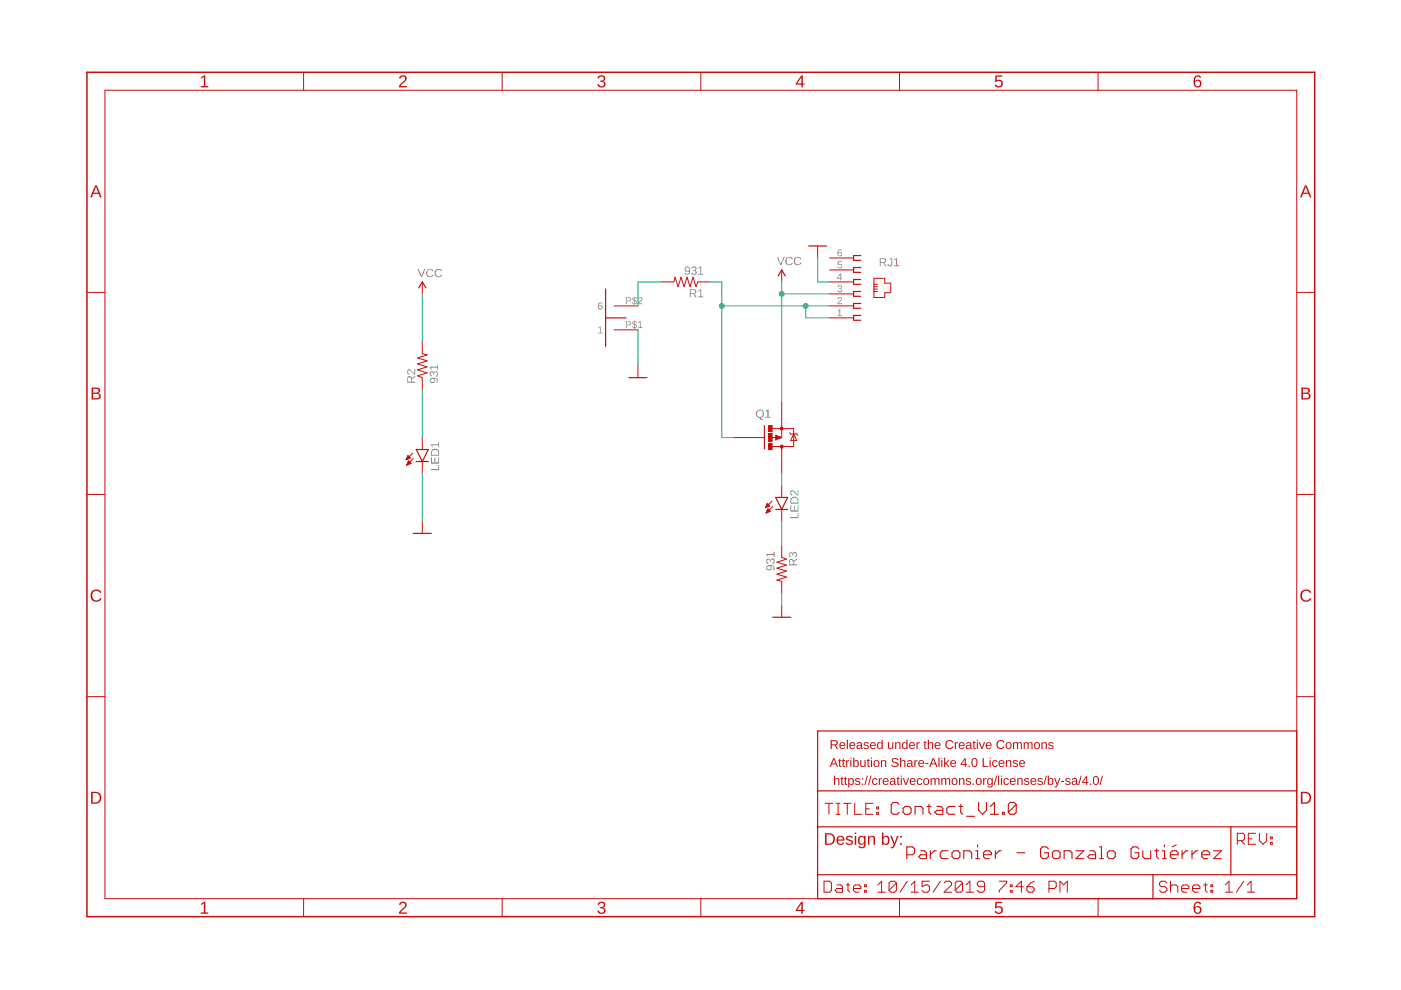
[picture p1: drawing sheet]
<?xml version="1.0" encoding="utf-8"?>
<!DOCTYPE eagle SYSTEM "eagle.dtd">
<!--
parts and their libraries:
SparkFun-Aesthetics: Licensing: Creative Commons ShareAlike 4.0 International - https://creativecommons.org/licenses/by-sa/4.0
-->
<eagle version="9.4.1">
<drawing>
<settings>
<setting alwaysvectorfont="no"/>
<setting keepoldvectorfont="yes"/>
<setting verticaltext="up"/>
</settings>
<grid distance="0.1" unitdist="inch" unit="inch" style="lines" multiple="1" display="no" altdistance="0.01" altunitdist="inch" altunit="inch"/>
<schematic xreflabel="%F%N/%S.%C%R" xrefpart="/%S.%C%R">
<fusionteam huburn="a.cGVyc29uYWw6dWUyYzkzNGM3" projecturn="a.cGVyc29uYWw6dWUyYzkzNGM3IzIwMTkwMjE1MTc2NjY5MDA2" folderUrn="urn:adsk.wipprod:fs.folder:co.PiGip1MxQa-Pb5E80TPzUg"  versionUrn="urn:adsk.wipprod:fs.file:vf.aEp2-_loT5WsXnuOEVshlw?version=2" camFileUrn="" camFileVersionUrn="" lastpublishedchangeguid="5f14d2d8-3977-c697-1834-72e25f35f371"/>
<libraries>
<library name="SparkFun">
<symbols>
<symbol name="GND">
<wire x1="-1.905" y1="0" x2="1.905" y2="0" width="0.254" layer="94"/>
<text x="-2.54" y="-2.54" size="1.778" layer="96">&gt;VALUE</text>
<pin name="GND" x="0" y="2.54" visible="off" length="short" direction="sup" rot="R270"/>
</symbol>
</symbols>
<devicesets>
<deviceset name="GND" prefix="GND">
<gates>
<gate name="1" symbol="GND" x="0" y="0"/>
</gates>
<devices>
<device name="">
<technologies>
<technology name=""/>
</technologies>
</device>
</devices>
</deviceset>
</devicesets>
</library>
<library name="SparkFun-Aesthetics">
<symbols>
<symbol name="DGND">
<wire x1="-1.905" y1="0" x2="1.905" y2="0" width="0.254" layer="94"/>
<text x="-2.54" y="-2.54" size="1.778" layer="96">&gt;VALUE</text>
<pin name="GND" x="0" y="2.54" visible="off" length="short" direction="sup" rot="R270"/>
</symbol>
<symbol name="VCC">
<wire x1="0.762" y1="1.27" x2="0" y2="2.54" width="0.254" layer="94"/>
<wire x1="0" y1="2.54" x2="-0.762" y2="1.27" width="0.254" layer="94"/>
<text x="-1.016" y="3.556" size="1.778" layer="96">&gt;VALUE</text>
<pin name="VCC" x="0" y="0" visible="off" length="short" direction="sup" rot="R90"/>
</symbol>
</symbols>
<devicesets>
<deviceset name="GND" prefix="GND">
<gates>
<gate name="1" symbol="DGND" x="0" y="0"/>
</gates>
<devices>
<device name="">
<technologies>
<technology name=""/>
</technologies>
</device>
</devices>
</deviceset>
<deviceset name="VCC" prefix="SUPPLY">
<gates>
<gate name="G$1" symbol="VCC" x="0" y="0"/>
</gates>
<devices>
<device name="">
<technologies>
<technology name=""/>
</technologies>
</device>
</devices>
</deviceset>
</devicesets>
</library>
<library name="615006138421">
<symbols>
<symbol name="615006138421" library_locally_modified="yes">
<text x="-1.27" y="12.7" size="1.778" layer="95" align="center-left">&gt;NAME</text>
<text x="-1.27" y="-5.08" size="1.778" layer="96" align="center-left">&gt;VALUE</text>
<pin name="1" x="-5.08" y="-2.54" visible="pad" length="middle" direction="in"/>
<pin name="3" x="-5.08" y="2.54" visible="pad" length="middle" direction="in"/>
<pin name="5" x="-5.08" y="7.62" visible="pad" length="middle" direction="in"/>
<pin name="2" x="-5.08" y="0" visible="pad" length="middle" direction="in"/>
<pin name="4" x="-5.08" y="5.08" visible="pad" length="middle" direction="in"/>
<pin name="6" x="-5.08" y="10.16" visible="pad" length="middle" direction="in"/>
<wire x1="1.524" y1="10.668" x2="0" y2="10.668" width="0.254" layer="94"/>
<wire x1="0" y1="10.668" x2="0" y2="9.652" width="0.254" layer="94"/>
<wire x1="0" y1="9.652" x2="1.524" y2="9.652" width="0.254" layer="94"/>
<wire x1="1.524" y1="8.128" x2="0" y2="8.128" width="0.254" layer="94"/>
<wire x1="0" y1="8.128" x2="0" y2="7.112" width="0.254" layer="94"/>
<wire x1="0" y1="7.112" x2="1.524" y2="7.112" width="0.254" layer="94"/>
<wire x1="1.524" y1="5.588" x2="0" y2="5.588" width="0.254" layer="94"/>
<wire x1="0" y1="5.588" x2="0" y2="4.572" width="0.254" layer="94"/>
<wire x1="0" y1="4.572" x2="1.524" y2="4.572" width="0.254" layer="94"/>
<wire x1="1.524" y1="3.048" x2="0" y2="3.048" width="0.254" layer="94"/>
<wire x1="0" y1="3.048" x2="0" y2="2.032" width="0.254" layer="94"/>
<wire x1="0" y1="2.032" x2="1.524" y2="2.032" width="0.254" layer="94"/>
<wire x1="4.318" y1="1.778" x2="6.604" y2="1.778" width="0.1998" layer="94"/>
<wire x1="6.604" y1="1.778" x2="6.604" y2="2.794" width="0.1998" layer="94"/>
<wire x1="6.604" y1="2.794" x2="7.874" y2="2.794" width="0.1998" layer="94"/>
<wire x1="7.874" y1="2.794" x2="7.874" y2="4.826" width="0.1998" layer="94"/>
<wire x1="7.874" y1="4.826" x2="6.604" y2="4.826" width="0.1998" layer="94"/>
<wire x1="6.604" y1="4.826" x2="6.604" y2="5.842" width="0.1998" layer="94"/>
<wire x1="6.604" y1="5.842" x2="4.318" y2="5.842" width="0.1998" layer="94"/>
<wire x1="4.318" y1="5.842" x2="4.318" y2="4.572" width="0.1998" layer="94"/>
<wire x1="4.318" y1="4.572" x2="4.318" y2="4.064" width="0.1998" layer="94"/>
<wire x1="4.318" y1="4.064" x2="4.318" y2="3.556" width="0.1998" layer="94"/>
<wire x1="4.318" y1="3.556" x2="4.318" y2="3.048" width="0.1998" layer="94"/>
<wire x1="4.318" y1="3.048" x2="4.318" y2="1.778" width="0.1998" layer="94"/>
<wire x1="4.318" y1="4.572" x2="5.08" y2="4.572" width="0.1998" layer="94"/>
<wire x1="4.318" y1="4.064" x2="5.08" y2="4.064" width="0.1998" layer="94"/>
<wire x1="4.318" y1="3.556" x2="5.08" y2="3.556" width="0.1998" layer="94"/>
<wire x1="4.318" y1="3.048" x2="5.08" y2="3.048" width="0.1998" layer="94"/>
<wire x1="1.524" y1="0.508" x2="0" y2="0.508" width="0.254" layer="94"/>
<wire x1="0" y1="0.508" x2="0" y2="-0.508" width="0.254" layer="94"/>
<wire x1="0" y1="-0.508" x2="1.524" y2="-0.508" width="0.254" layer="94"/>
<wire x1="1.524" y1="-2.032" x2="0" y2="-2.032" width="0.254" layer="94"/>
<wire x1="0" y1="-2.032" x2="0" y2="-3.048" width="0.254" layer="94"/>
<wire x1="0" y1="-3.048" x2="1.524" y2="-3.048" width="0.254" layer="94"/>
</symbol>
</symbols>
<devicesets>
<deviceset name="615006138421" prefix="J">
<gates>
<gate name="G$1" symbol="615006138421" x="0" y="0"/>
</gates>
<devices>
<device name="" package="615006138421">
<connects>
<connect gate="G$1" pin="1" pad="1"/>
<connect gate="G$1" pin="2" pad="2"/>
<connect gate="G$1" pin="3" pad="3"/>
<connect gate="G$1" pin="4" pad="4"/>
<connect gate="G$1" pin="5" pad="5"/>
<connect gate="G$1" pin="6" pad="6"/>
</connects>
<package3dinstances>
<package3dinstance package3d_urn="urn:adsk.eagle:package:8853616/5"/>
</package3dinstances>
<technologies>
<technology name="">
<attribute name="3D_PACKAGE" value="" constant="no"/>
<attribute name="ALLIED_NUMBER" value="" constant="no"/>
<attribute name="DESCRIPTION" value="HORIZONTAL PLASTIC 6P6C MODULAR JACK TAP UP" constant="no"/>
<attribute name="HEIGHT" value="mm" constant="no"/>
<attribute name="MANUFACTURER_NAME" value="W&amp;uuml;rth Elektronik" constant="no"/>
<attribute name="MANUFACTURER_PART_NUMBER" value="615006138421" constant="no"/>
<attribute name="OTHER_PART_NUMBER" value="" constant="no"/>
<attribute name="RS_PART_NUMBER" value="7350282" constant="no"/>
<attribute name="SUPPLIER_NAME" value="RS" constant="no"/>
</technology>
</technologies>
</device>
</devices>
</deviceset>
</devicesets>
</library>
<library name="Button">
<symbols>
<symbol name="PUSHBUTTON_RIGHT" library_locally_modified="yes">
<pin name="1" x="-2.54" y="-2.54" length="middle" rot="R90"/>
<pin name="6" x="2.54" y="-2.54" length="middle" rot="R90"/>
<wire x1="-6.096" y1="4.318" x2="0" y2="4.318" width="0.254" layer="94"/>
<wire x1="0" y1="4.318" x2="6.096" y2="4.318" width="0.254" layer="94"/>
<wire x1="0" y1="4.318" x2="0" y2="0" width="0.254" layer="94"/>
</symbol>
</symbols>
<devicesets>
<deviceset name="PUSHBUTTON_MOKO">
<gates>
<gate name="G$1" symbol="PUSHBUTTON_RIGHT" x="0" y="0"/>
</gates>
<devices>
<device name="" package="SUBSTITUTE_FSM104_RIGHT_ANGLE">
<connects>
<connect gate="G$1" pin="1" pad="P$1"/>
<connect gate="G$1" pin="6" pad="P$2"/>
</connects>
<package3dinstances>
<package3dinstance package3d_urn="urn:adsk.eagle:package:10016869/4"/>
</package3dinstances>
<technologies>
<technology name=""/>
</technologies>
</device>
</devices>
</deviceset>
</devicesets>
</library>
<library name="RU1C002ZPTCL">
<symbols>
<symbol name="RU1C002ZPTCL" library_locally_modified="yes">
<text x="-1.27" y="5.08" size="1.778" layer="95" align="center-left">&gt;NAME</text>
<text x="-1.27" y="-5.08" size="1.778" layer="96" align="center-left">&gt;VALUE</text>
<text x="8.89" y="3.556" size="0.8128" layer="93">D</text>
<text x="8.89" y="-4.064" size="0.8128" layer="93">S</text>
<text x="4.064" y="0.508" size="0.8128" layer="93">G</text>
<pin name="G" x="0" y="0" visible="off" length="middle"/>
<pin name="D" x="10.16" y="7.62" visible="off" length="middle" rot="R270"/>
<pin name="S" x="10.16" y="-7.62" visible="off" length="middle" rot="R90"/>
<wire x1="6.5024" y1="2.413" x2="6.5024" y2="-2.54" width="0.254" layer="94"/>
<wire x1="10.16" y1="0" x2="10.16" y2="-1.905" width="0.1524" layer="94"/>
<wire x1="8.128" y1="-1.905" x2="10.16" y2="-1.905" width="0.1524" layer="94"/>
<wire x1="8.1534" y1="1.905" x2="12.7" y2="1.905" width="0.1524" layer="94"/>
<wire x1="12.7" y1="-1.905" x2="10.16" y2="-1.905" width="0.1524" layer="94"/>
<wire x1="10.16" y1="-1.905" x2="10.16" y2="-2.54" width="0.1524" layer="94"/>
<wire x1="12.7" y1="-1.905" x2="12.7" y2="-0.762" width="0.1524" layer="94"/>
<wire x1="12.7" y1="-0.762" x2="12.7" y2="1.905" width="0.1524" layer="94"/>
<wire x1="12.7" y1="-0.762" x2="13.335" y2="0.635" width="0.1524" layer="94"/>
<wire x1="13.335" y1="0.635" x2="12.065" y2="0.635" width="0.1524" layer="94"/>
<wire x1="12.065" y1="0.635" x2="12.7" y2="-0.762" width="0.1524" layer="94"/>
<wire x1="13.335" y1="-0.762" x2="12.7" y2="-0.762" width="0.1524" layer="94"/>
<wire x1="12.7" y1="-0.762" x2="12.065" y2="-0.762" width="0.1524" layer="94"/>
<wire x1="12.065" y1="-0.762" x2="11.811" y2="-1.016" width="0.1524" layer="94"/>
<wire x1="13.335" y1="-0.762" x2="13.589" y2="-0.508" width="0.1524" layer="94"/>
<wire x1="10.16" y1="0" x2="8.89" y2="0.508" width="0.1524" layer="94"/>
<wire x1="8.89" y1="0.508" x2="8.89" y2="-0.508" width="0.1524" layer="94"/>
<wire x1="8.89" y1="-0.508" x2="10.16" y2="0" width="0.1524" layer="94"/>
<wire x1="9.017" y1="0" x2="8.128" y2="0" width="0.1524" layer="94"/>
<wire x1="9.017" y1="-0.254" x2="9.906" y2="0" width="0.3048" layer="94"/>
<wire x1="9.906" y1="0" x2="9.017" y2="0.254" width="0.3048" layer="94"/>
<wire x1="9.017" y1="0.254" x2="9.017" y2="0" width="0.3048" layer="94"/>
<wire x1="9.017" y1="0" x2="9.271" y2="0" width="0.3048" layer="94"/>
<wire x1="6.35" y1="0" x2="5.08" y2="0" width="0.1524" layer="94"/>
<wire x1="10.16" y1="2.032" x2="10.16" y2="2.54" width="0.254" layer="94"/>
<circle x="10.16" y="-1.905" radius="0.127" width="0.4064" layer="94"/>
<circle x="10.16" y="1.905" radius="0.127" width="0.4064" layer="94"/>
<rectangle x1="7.366" y1="-2.54" x2="8.128" y2="-1.27" layer="94"/>
<rectangle x1="7.366" y1="1.27" x2="8.128" y2="2.54" layer="94"/>
<rectangle x1="7.366" y1="-0.889" x2="8.128" y2="0.889" layer="94"/>
</symbol>
</symbols>
<devicesets>
<deviceset name="RU1C002ZPTCL" locally_modified="yes" prefix="Q" library_locally_modified="yes">
<gates>
<gate name="G$1" symbol="RU1C002ZPTCL" x="0" y="0"/>
</gates>
<devices>
<device name="" package="SOTFL65P210X105-3N">
<connects>
<connect gate="G$1" pin="D" pad="3"/>
<connect gate="G$1" pin="G" pad="1"/>
<connect gate="G$1" pin="S" pad="2"/>
</connects>
<package3dinstances>
<package3dinstance package3d_urn="urn:adsk.eagle:package:8914148/2"/>
</package3dinstances>
<technologies>
<technology name="">
<attribute name="ARROW_PART_NUMBER" value="RU1C002ZPTCL" constant="no"/>
<attribute name="ARROW_PRICE/STOCK" value="" constant="no"/>
<attribute name="DESCRIPTION" value="ROHM - RU1C002ZPTCL - MOSFET, P-CH, -20V, -0.2A, SOT-323FL" constant="no"/>
<attribute name="HEIGHT" value="1.05mm" constant="no"/>
<attribute name="MANUFACTURER_NAME" value="ROHM Semiconductor" constant="no"/>
<attribute name="MANUFACTURER_PART_NUMBER" value="RU1C002ZPTCL" constant="no"/>
<attribute name="RS_PART_NUMBER" value="" constant="no"/>
<attribute name="RS_PRICE/STOCK" value="" constant="no"/>
</technology>
</technologies>
</device>
</devices>
</deviceset>
</devicesets>
</library>
<library name="Perfect_0402">
<symbols>
<symbol name="RESISTOR" library_locally_modified="yes">
<wire x1="2.54" y1="0" x2="2.921" y2="1.016" width="0.1524" layer="94"/>
<wire x1="2.921" y1="1.016" x2="3.556" y2="-1.016" width="0.1524" layer="94"/>
<wire x1="3.556" y1="-1.016" x2="4.191" y2="1.016" width="0.1524" layer="94"/>
<wire x1="4.191" y1="1.016" x2="4.826" y2="-1.016" width="0.1524" layer="94"/>
<wire x1="4.826" y1="-1.016" x2="5.461" y2="1.016" width="0.1524" layer="94"/>
<wire x1="5.461" y1="1.016" x2="6.096" y2="-1.016" width="0.1524" layer="94"/>
<wire x1="6.096" y1="-1.016" x2="6.731" y2="1.016" width="0.1524" layer="94"/>
<wire x1="6.731" y1="1.016" x2="7.366" y2="-1.016" width="0.1524" layer="94"/>
<wire x1="7.366" y1="-1.016" x2="7.62" y2="0" width="0.1524" layer="94"/>
<text x="1.27" y="1.4986" size="1.778" layer="95">&gt;NAME</text>
<text x="1.27" y="-3.302" size="1.778" layer="96">&gt;VALUE</text>
<pin name="2" x="10.16" y="0" visible="off" length="short" direction="pas" swaplevel="1" rot="R180"/>
<pin name="1" x="0" y="0" visible="off" length="short" direction="pas" swaplevel="1"/>
</symbol>
</symbols>
<devicesets>
<deviceset name="RES_0402" library_locally_modified="yes">
<gates>
<gate name="G$1" symbol="RESISTOR" x="-5.08" y="0"/>
</gates>
<devices>
<device name="" package="RESC1005X35">
<connects>
<connect gate="G$1" pin="1" pad="1"/>
<connect gate="G$1" pin="2" pad="2"/>
</connects>
<package3dinstances>
<package3dinstance package3d_urn="urn:adsk.eagle:package:8884249/2"/>
</package3dinstances>
<technologies>
<technology name=""/>
</technologies>
</device>
</devices>
</deviceset>
</devicesets>
</library>
<library name="SparkFun-LED">
<symbols>
<symbol name="LED" library_locally_modified="yes">
<wire x1="1.27" y1="0" x2="0" y2="-2.54" width="0.254" layer="94"/>
<wire x1="0" y1="-2.54" x2="-1.27" y2="0" width="0.254" layer="94"/>
<wire x1="1.27" y1="-2.54" x2="0" y2="-2.54" width="0.254" layer="94"/>
<wire x1="0" y1="-2.54" x2="-1.27" y2="-2.54" width="0.254" layer="94"/>
<wire x1="1.27" y1="0" x2="0" y2="0" width="0.254" layer="94"/>
<wire x1="0" y1="0" x2="-1.27" y2="0" width="0.254" layer="94"/>
<wire x1="-2.032" y1="-0.762" x2="-3.429" y2="-2.159" width="0.1524" layer="94"/>
<wire x1="-1.905" y1="-1.905" x2="-3.302" y2="-3.302" width="0.1524" layer="94"/>
<text x="3.556" y="-4.572" size="1.778" layer="95" rot="R90">&gt;NAME</text>
<text x="5.715" y="-4.572" size="1.778" layer="96" rot="R90">&gt;VALUE</text>
<pin name="C" x="0" y="-5.08" visible="off" length="short" direction="pas" rot="R90"/>
<pin name="A" x="0" y="2.54" visible="off" length="short" direction="pas" rot="R270"/>
<polygon width="0.1524" layer="94">
<vertex x="-3.429" y="-2.159"/>
<vertex x="-3.048" y="-1.27"/>
<vertex x="-2.54" y="-1.778"/>
</polygon>
<polygon width="0.1524" layer="94">
<vertex x="-3.302" y="-3.302"/>
<vertex x="-2.921" y="-2.413"/>
<vertex x="-2.413" y="-2.921"/>
</polygon>
</symbol>
</symbols>
<devicesets>
<deviceset name="LED" locally_modified="yes" prefix="D" uservalue="yes" library_locally_modified="yes">
<gates>
<gate name="G$1" symbol="LED" x="0" y="0"/>
</gates>
<devices>
<device name="5MM" package="LED5MM">
<connects>
<connect gate="G$1" pin="A" pad="A"/>
<connect gate="G$1" pin="C" pad="K"/>
</connects>
<package3dinstances>
<package3dinstance package3d_urn="urn:adsk.eagle:package:8915060/1"/>
</package3dinstances>
<technologies>
<technology name=""/>
</technologies>
</device>
<device name="3MM" package="LED3MM">
<connects>
<connect gate="G$1" pin="A" pad="A"/>
<connect gate="G$1" pin="C" pad="K"/>
</connects>
<package3dinstances>
<package3dinstance package3d_urn="urn:adsk.eagle:package:8915059/1"/>
</package3dinstances>
<technologies>
<technology name="">
<attribute name="PROD_ID" value="DIO-08794" constant="no"/>
</technology>
</technologies>
</device>
<device name="1206" package="LED-1206">
<connects>
<connect gate="G$1" pin="A" pad="A"/>
<connect gate="G$1" pin="C" pad="C"/>
</connects>
<package3dinstances>
<package3dinstance package3d_urn="urn:adsk.eagle:package:8915058/1"/>
</package3dinstances>
<technologies>
<technology name=""/>
</technologies>
</device>
<device name="0603" package="LED-0603">
<connects>
<connect gate="G$1" pin="A" pad="A"/>
<connect gate="G$1" pin="C" pad="C"/>
</connects>
<package3dinstances>
<package3dinstance package3d_urn="urn:adsk.eagle:package:8915057/2"/>
</package3dinstances>
<technologies>
<technology name=""/>
</technologies>
</device>
<device name="10MM" package="LED10MM">
<connects>
<connect gate="G$1" pin="A" pad="A"/>
<connect gate="G$1" pin="C" pad="C"/>
</connects>
<package3dinstances>
<package3dinstance package3d_urn="urn:adsk.eagle:package:8915056/1"/>
</package3dinstances>
<technologies>
<technology name=""/>
</technologies>
</device>
<device name="-FKIT-1206" package="FKIT-LED-1206">
<connects>
<connect gate="G$1" pin="A" pad="A"/>
<connect gate="G$1" pin="C" pad="C"/>
</connects>
<package3dinstances>
<package3dinstance package3d_urn="urn:adsk.eagle:package:8915055/1"/>
</package3dinstances>
<technologies>
<technology name=""/>
</technologies>
</device>
<device name="-3MM-NO_SILK" package="LED3MM-NS">
<connects>
<connect gate="G$1" pin="A" pad="A"/>
<connect gate="G$1" pin="C" pad="K"/>
</connects>
<package3dinstances>
<package3dinstance package3d_urn="urn:adsk.eagle:package:8915054/1"/>
</package3dinstances>
<technologies>
<technology name=""/>
</technologies>
</device>
<device name="5MM-KIT" package="LED5MM-KIT">
<connects>
<connect gate="G$1" pin="A" pad="A"/>
<connect gate="G$1" pin="C" pad="K"/>
</connects>
<package3dinstances>
<package3dinstance package3d_urn="urn:adsk.eagle:package:8915053/1"/>
</package3dinstances>
<technologies>
<technology name=""/>
</technologies>
</device>
<device name="1206-BOTTOM" package="LED-1206-BOTTOM">
<connects>
<connect gate="G$1" pin="A" pad="A"/>
<connect gate="G$1" pin="C" pad="C"/>
</connects>
<package3dinstances>
<package3dinstance package3d_urn="urn:adsk.eagle:package:8915041/1"/>
</package3dinstances>
<technologies>
<technology name=""/>
</technologies>
</device>
</devices>
</deviceset>
</devicesets>
</library>
<library name="MyFrames">
<symbols>
<symbol name="A4L-LOC">
<frame x1="0" y1="0" x2="260.35" y2="179.07" columns="6" rows="4" layer="94"/>
<wire x1="154.94" y1="3.81" x2="226.06" y2="3.81" width="0.254" layer="94"/>
<wire x1="256.54" y1="19.05" x2="242.57" y2="19.05" width="0.254" layer="94"/>
<wire x1="154.94" y1="3.81" x2="154.94" y2="8.89" width="0.254" layer="94"/>
<wire x1="154.94" y1="8.89" x2="226.06" y2="8.89" width="0.254" layer="94"/>
<wire x1="154.94" y1="8.89" x2="154.94" y2="19.05" width="0.254" layer="94"/>
<wire x1="256.54" y1="19.05" x2="256.54" y2="8.89" width="0.254" layer="94"/>
<wire x1="226.06" y1="8.89" x2="226.06" y2="3.81" width="0.254" layer="94"/>
<wire x1="226.06" y1="8.89" x2="242.57" y2="8.89" width="0.254" layer="94"/>
<wire x1="226.06" y1="3.81" x2="256.54" y2="3.81" width="0.254" layer="94"/>
<wire x1="242.57" y1="19.05" x2="242.57" y2="8.89" width="0.254" layer="94"/>
<wire x1="242.57" y1="19.05" x2="154.94" y2="19.05" width="0.254" layer="94"/>
<wire x1="242.57" y1="8.89" x2="256.54" y2="8.89" width="0.254" layer="94"/>
<wire x1="256.54" y1="8.89" x2="256.54" y2="3.81" width="0.254" layer="94"/>
<wire x1="154.94" y1="19.05" x2="154.94" y2="26.67" width="0.254" layer="94"/>
<wire x1="256.54" y1="39.37" x2="154.94" y2="39.37" width="0.254" layer="94"/>
<wire x1="256.54" y1="39.37" x2="256.54" y2="26.67" width="0.254" layer="94"/>
<wire x1="154.94" y1="26.67" x2="256.54" y2="26.67" width="0.254" layer="94"/>
<wire x1="154.94" y1="26.67" x2="154.94" y2="39.37" width="0.254" layer="94"/>
<wire x1="256.54" y1="26.67" x2="256.54" y2="19.05" width="0.254" layer="94"/>
<text x="156.21" y="5.08" size="2.54" layer="94" font="vector">Date:</text>
<text x="167.64" y="5.08" size="2.54" layer="94" font="vector">&gt;LAST_DATE_TIME</text>
<text x="227.33" y="5.08" size="2.54" layer="94" font="vector">Sheet:</text>
<text x="241.3" y="5.08" size="2.54" layer="94" font="vector">&gt;SHEET</text>
<text x="243.84" y="15.24" size="2.54" layer="94" font="vector">REV:</text>
<text x="156.464" y="21.59" size="2.54" layer="94" font="vector">TITLE:</text>
<text x="170.434" y="21.59" size="2.7432" layer="94" font="vector">&gt;DRAWING_NAME</text>
<text x="157.48" y="35.56" size="1.9304" layer="94">Released under the Creative Commons</text>
<text x="157.48" y="31.75" size="1.9304" layer="94">Attribution Share-Alike 4.0 License</text>
<text x="157.48" y="27.94" size="1.9304" layer="94"> https://creativecommons.org/licenses/by-sa/4.0/</text>
<text x="156.21" y="15.24" size="2.54" layer="94">Design by:</text>
<text x="173.736" y="12.192" size="2.7178" layer="94" font="vector">Parconier - Gonzalo Gutiérrez </text>
</symbol>
</symbols>
<devicesets>
<deviceset name="A4L-LOC" prefix="FRAME" uservalue="yes">
<gates>
<gate name="G$1" symbol="A4L-LOC" x="0" y="0"/>
</gates>
<devices>
<device name="">
<technologies>
<technology name=""/>
</technologies>
</device>
</devices>
</deviceset>
</devicesets>
</library>
</libraries>
<attributes>
</attributes>
<variantdefs>
</variantdefs>
<classes>
<class number="0" name="Default" width="0.2032" drill="0">
</class>
</classes>
<parts>
<part name="GND2" library="SparkFun-Aesthetics" deviceset="GND" device=""/>
<part name="GND4" library="SparkFun-Aesthetics" deviceset="GND" device=""/>
<part name="SUPPLY4" library="SparkFun-Aesthetics" deviceset="VCC" device=""/>
<part name="RJ1" library="615006138421" deviceset="615006138421" device="" package3d_urn="urn:adsk.eagle:package:8853616/5">
<attribute name="MPN" value="615006138421"/>
</part>
<part name="PB1" library="Button" deviceset="PUSHBUTTON_MOKO" device="" package3d_urn="urn:adsk.eagle:package:10016869/4">
<attribute name="MOKO" value="12E-01"/>
</part>
<part name="R2" library="Perfect_0402" deviceset="RES_0402" device="" package3d_urn="urn:adsk.eagle:package:8884249/2" value="931">
<attribute name="MPN" value="RC0402FR-07931RL"/>
</part>
<part name="LED1" library="SparkFun-LED" deviceset="LED" device="0603" package3d_urn="urn:adsk.eagle:package:8915057/2">
<attribute name="MPN" value="LTST-C193KRKT-5A"/>
</part>
<part name="GND39" library="SparkFun" deviceset="GND" device=""/>
<part name="R1" library="Perfect_0402" deviceset="RES_0402" device="" package3d_urn="urn:adsk.eagle:package:8884249/2" value="931">
<attribute name="MPN" value="RC0402FR-07931RL"/>
</part>
<part name="LED2" library="SparkFun-LED" deviceset="LED" device="0603" package3d_urn="urn:adsk.eagle:package:8915057/2">
<attribute name="MPN" value="LB Q39E-L2OO-35-1"/>
</part>
<part name="GND1" library="SparkFun" deviceset="GND" device=""/>
<part name="Q1" library="RU1C002ZPTCL" deviceset="RU1C002ZPTCL" device="" package3d_urn="urn:adsk.eagle:package:8914148/2">
<attribute name="MPN" value="RU1C002ZPTCL"/>
</part>
<part name="R3" library="Perfect_0402" deviceset="RES_0402" device="" package3d_urn="urn:adsk.eagle:package:8884249/2" value="931">
<attribute name="MPN" value="RC0402FR-07931RL"/>
</part>
<part name="SUPPLY1" library="SparkFun-Aesthetics" deviceset="VCC" device=""/>
<part name="FRAME1" library="MyFrames" deviceset="A4L-LOC" device=""/>
</parts>
<sheets>
<sheet>
<plain>
</plain>
<instances>
<instance part="GND2" gate="1" x="116.84" y="114.3" smashed="yes"/>
<instance part="GND4" gate="1" x="154.94" y="142.24" smashed="yes" rot="R180"/>
<instance part="SUPPLY4" gate="G$1" x="147.32" y="134.62" smashed="yes">
<attribute name="VALUE" x="146.304" y="138.176" size="1.778" layer="96"/>
</instance>
<instance part="RJ1" gate="G$1" x="162.56" y="129.54" smashed="yes">
<attribute name="MPN" x="162.56" y="129.54" size="1.778" layer="96" display="off"/>
<attribute name="NAME" x="167.894" y="137.922" size="1.778" layer="95"/>
</instance>
<instance part="PB1" gate="G$1" x="114.3" y="127" smashed="yes" rot="R90">
<attribute name="MOKO" x="114.3" y="127" size="1.778" layer="96" rot="R90" display="off"/>
</instance>
<instance part="R2" gate="G$1" x="71.12" y="111.76" smashed="yes" rot="R90">
<attribute name="MPN" x="71.12" y="111.76" size="1.778" layer="96" rot="R90" display="off"/>
<attribute name="NAME" x="69.6214" y="113.03" size="1.778" layer="95" rot="R90"/>
<attribute name="VALUE" x="74.422" y="113.03" size="1.778" layer="96" rot="R90"/>
</instance>
<instance part="LED1" gate="G$1" x="71.12" y="99.06" smashed="yes">
<attribute name="MPN" x="71.12" y="99.06" size="1.778" layer="96" display="off"/>
<attribute name="NAME" x="74.676" y="94.488" size="1.778" layer="95" rot="R90"/>
<attribute name="VALUE" x="76.835" y="94.488" size="1.778" layer="96" rot="R90"/>
</instance>
<instance part="GND39" gate="1" x="71.12" y="81.28" smashed="yes"/>
<instance part="R1" gate="G$1" x="132.08" y="134.62" smashed="yes" rot="R180">
<attribute name="MPN" x="132.08" y="134.62" size="1.778" layer="96" rot="R180" display="off"/>
<attribute name="NAME" x="130.81" y="133.1214" size="1.778" layer="95" rot="R180"/>
<attribute name="VALUE" x="130.81" y="137.922" size="1.778" layer="96" rot="R180"/>
</instance>
<instance part="LED2" gate="G$1" x="147.32" y="88.9" smashed="yes">
<attribute name="MPN" x="147.32" y="88.9" size="1.778" layer="96" display="off"/>
<attribute name="NAME" x="150.876" y="84.328" size="1.778" layer="95" rot="R90"/>
<attribute name="VALUE" x="153.035" y="84.328" size="1.778" layer="96" rot="R90"/>
</instance>
<instance part="GND1" gate="1" x="147.32" y="63.5" smashed="yes"/>
<instance part="Q1" gate="G$1" x="137.16" y="101.6" smashed="yes" rot="MR180">
<attribute name="NAME" x="141.732" y="106.68" size="1.778" layer="95" rot="MR180" align="center-left"/>
<attribute name="MPN" x="137.16" y="101.6" size="1.778" layer="96" rot="MR180" display="off"/>
</instance>
<instance part="R3" gate="G$1" x="147.32" y="78.74" smashed="yes" rot="R270">
<attribute name="MPN" x="147.32" y="78.74" size="1.778" layer="96" rot="R270" display="off"/>
<attribute name="NAME" x="148.8186" y="77.47" size="1.778" layer="95" rot="R270"/>
<attribute name="VALUE" x="144.018" y="77.47" size="1.778" layer="96" rot="R270"/>
</instance>
<instance part="SUPPLY1" gate="G$1" x="71.12" y="132.08" smashed="yes">
<attribute name="VALUE" x="70.104" y="135.636" size="1.778" layer="96"/>
</instance>
<instance part="FRAME1" gate="G$1" x="0" y="0" smashed="yes">
<attribute name="LAST_DATE_TIME" x="167.64" y="5.08" size="2.54" layer="94" font="vector"/>
<attribute name="SHEET" x="241.3" y="5.08" size="2.54" layer="94" font="vector"/>
<attribute name="DRAWING_NAME" x="170.434" y="21.59" size="2.7432" layer="94" font="vector"/>
</instance>
</instances>
<busses>
</busses>
<nets>
<net name="N$2" class="0">
<segment>
<wire x1="132.08" y1="134.62" x2="134.62" y2="134.62" width="0.1524" layer="91"/>
<pinref part="R1" gate="G$1" pin="1"/>
<pinref part="Q1" gate="G$1" pin="G"/>
<wire x1="137.16" y1="101.6" x2="134.62" y2="101.6" width="0.1524" layer="91"/>
<wire x1="134.62" y1="101.6" x2="134.62" y2="129.54" width="0.1524" layer="91"/>
<pinref part="RJ1" gate="G$1" pin="2"/>
<wire x1="134.62" y1="129.54" x2="134.62" y2="134.62" width="0.1524" layer="91"/>
<wire x1="157.48" y1="129.54" x2="152.4" y2="129.54" width="0.1524" layer="91"/>
<junction x="134.62" y="129.54"/>
<pinref part="RJ1" gate="G$1" pin="1"/>
<wire x1="152.4" y1="129.54" x2="134.62" y2="129.54" width="0.1524" layer="91"/>
<wire x1="157.48" y1="127" x2="152.4" y2="127" width="0.1524" layer="91"/>
<wire x1="152.4" y1="127" x2="152.4" y2="129.54" width="0.1524" layer="91"/>
<junction x="152.4" y="129.54"/>
</segment>
</net>
<net name="GND" class="0">
<segment>
<pinref part="GND2" gate="1" pin="GND"/>
<pinref part="PB1" gate="G$1" pin="1"/>
<wire x1="116.84" y1="116.84" x2="116.84" y2="124.46" width="0.1524" layer="91"/>
</segment>
<segment>
<pinref part="GND4" gate="1" pin="GND"/>
<wire x1="154.94" y1="139.7" x2="154.94" y2="134.62" width="0.1524" layer="91"/>
<pinref part="RJ1" gate="G$1" pin="4"/>
<wire x1="154.94" y1="134.62" x2="157.48" y2="134.62" width="0.1524" layer="91"/>
</segment>
<segment>
<pinref part="LED1" gate="G$1" pin="C"/>
<pinref part="GND39" gate="1" pin="GND"/>
<wire x1="71.12" y1="83.82" x2="71.12" y2="93.98" width="0.1524" layer="91"/>
</segment>
<segment>
<pinref part="GND1" gate="1" pin="GND"/>
<pinref part="R3" gate="G$1" pin="2"/>
<wire x1="147.32" y1="68.58" x2="147.32" y2="66.04" width="0.1524" layer="91"/>
</segment>
</net>
<net name="N$30" class="0">
<segment>
<pinref part="R2" gate="G$1" pin="1"/>
<pinref part="LED1" gate="G$1" pin="A"/>
<wire x1="71.12" y1="111.76" x2="71.12" y2="101.6" width="0.1524" layer="91"/>
</segment>
</net>
<net name="N$1" class="0">
<segment>
<pinref part="PB1" gate="G$1" pin="6"/>
<wire x1="116.84" y1="129.54" x2="116.84" y2="134.62" width="0.1524" layer="91"/>
<pinref part="R1" gate="G$1" pin="2"/>
<wire x1="116.84" y1="134.62" x2="121.92" y2="134.62" width="0.1524" layer="91"/>
</segment>
</net>
<net name="N$3" class="0">
<segment>
<pinref part="LED2" gate="G$1" pin="A"/>
<pinref part="Q1" gate="G$1" pin="D"/>
<wire x1="147.32" y1="91.44" x2="147.32" y2="93.98" width="0.1524" layer="91"/>
</segment>
</net>
<net name="N$4" class="0">
<segment>
<pinref part="LED2" gate="G$1" pin="C"/>
<pinref part="R3" gate="G$1" pin="1"/>
<wire x1="147.32" y1="78.74" x2="147.32" y2="83.82" width="0.1524" layer="91"/>
</segment>
</net>
<net name="VCC" class="0">
<segment>
<pinref part="R2" gate="G$1" pin="2"/>
<pinref part="SUPPLY1" gate="G$1" pin="VCC"/>
<wire x1="71.12" y1="132.08" x2="71.12" y2="121.92" width="0.1524" layer="91"/>
</segment>
<segment>
<pinref part="SUPPLY4" gate="G$1" pin="VCC"/>
<wire x1="147.32" y1="132.08" x2="147.32" y2="134.62" width="0.1524" layer="91"/>
<pinref part="Q1" gate="G$1" pin="S"/>
<wire x1="147.32" y1="109.22" x2="147.32" y2="132.08" width="0.1524" layer="91"/>
<pinref part="RJ1" gate="G$1" pin="3"/>
<wire x1="157.48" y1="132.08" x2="147.32" y2="132.08" width="0.1524" layer="91"/>
<junction x="147.32" y="132.08"/>
</segment>
</net>
</nets>
</sheet>
</sheets>
</schematic>
</drawing>
<compatibility>
<note version="8.2" severity="warning">
Since Version 8.2, EAGLE supports online libraries. The ids
of those online libraries will not be understood (or retained)
with this version.
</note>
<note version="8.3" severity="warning">
Since Version 8.3, EAGLE supports URNs for individual library
assets (packages, symbols, and devices). The URNs of those assets
will not be understood (or retained) with this version.
</note>
<note version="8.3" severity="warning">
Since Version 8.3, EAGLE supports the association of 3D packages
with devices in libraries, schematics, and board files. Those 3D
packages will not be understood (or retained) with this version.
</note>
</compatibility>
</eagle>
